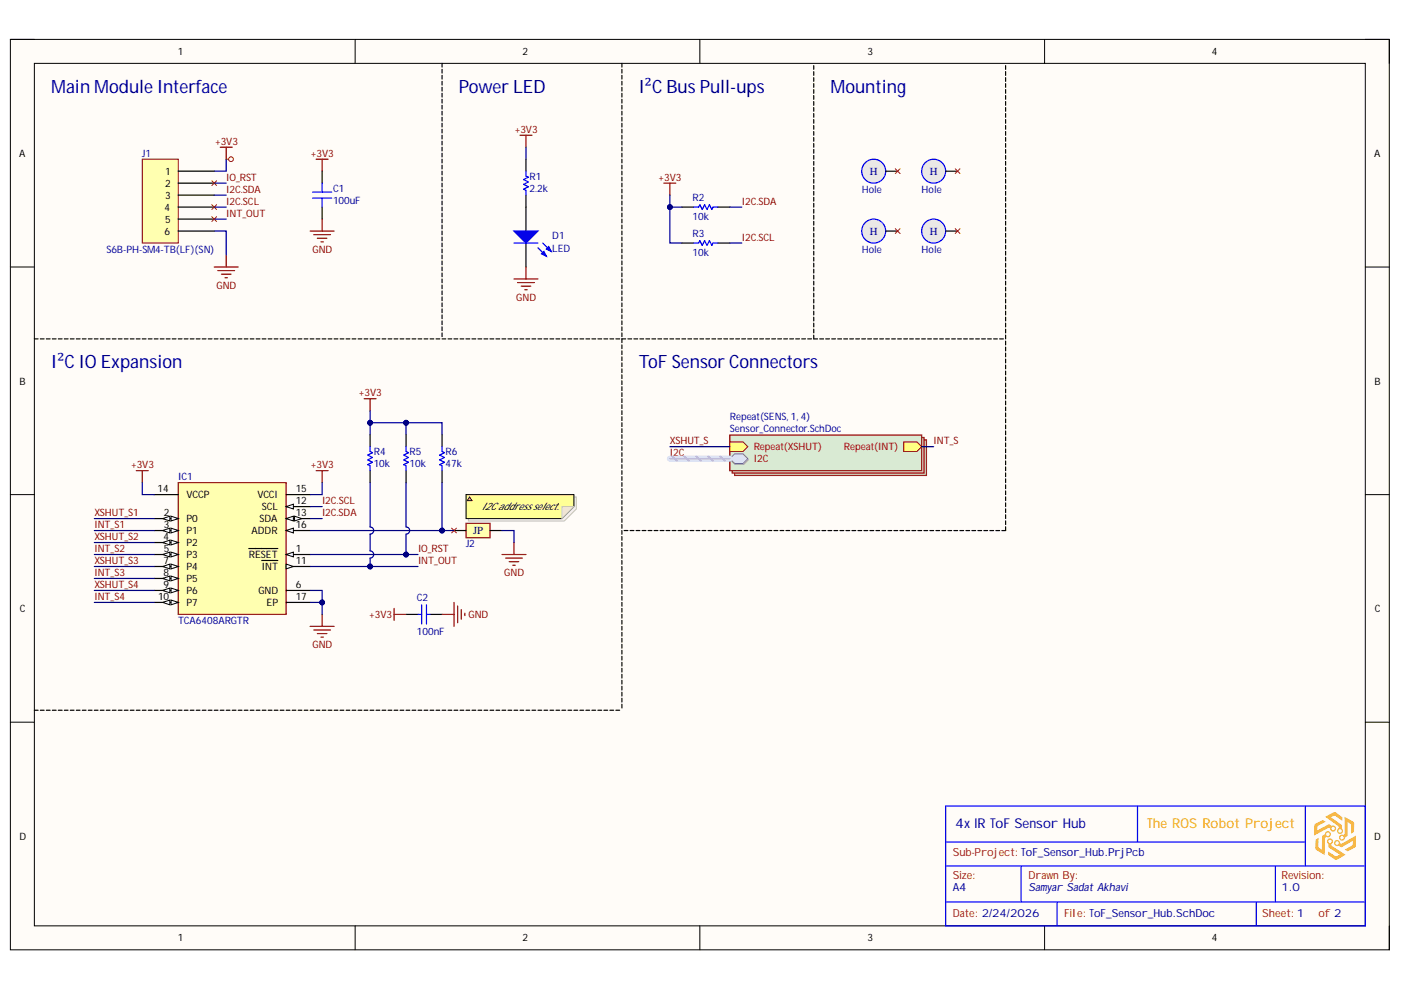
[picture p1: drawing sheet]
# Altium project ToF_Sensor_Hub.PrjPcb
MainProjectName: The ROS Robot Project
1 sheet, 17 parts. Net scope: hierarchical (ports join the sheet entries above them; power ports are global).
Board file: ToF_Sensor_Hub.PcbDoc

## Sheet ToF_Sensor_Hub.SchDoc: 4x IR ToF Sensor Hub
size A4; DrawnBy: Samyar Sadat Akhavi; Revision: 1.0; SheetNumber: 1; SheetTotal: 2

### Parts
?  (no value)  (graphical)
C1  100uF  [MURATA CAP GRM31C 1206_3216]
C2  100nF  [CAP_SMD_603]
D1  LED  [LED 0805_2012 RED]
Hole1  Hole  [Hole_2mm]  (no BOM)
Hole2  Hole  [Hole_2mm]  (no BOM)
Hole3  Hole  [Hole_2mm]  (no BOM)
Hole4  Hole  [Hole_2mm]  (no BOM)
IC1  TCA6408ARGTR  [QFN50P300X300X100-17N-D]
J1  S6B-PH-SM4-TB(LF)(SN)  [JST S6B-PH-SM4-TB]
J2  Jumper Pad  [Jumper Pad]  (value not drawn)  (no BOM)
R1  2.2k  [RES_0603]
R2  10k  [RES_0603]
R3  10k  [RES_0603]
R4  10k  [RES_0603]
R5  10k  [RES_0603]
R6  47k  [RES_0603]

### Sub-sheets
Repeat(SENS, 1, 4) = Sensor_Connector.SchDoc (file not in this document): I2C (harness I2C), Repeat(XSHUT) (in), Repeat(INT) (out)

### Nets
+3V3: C1.2 C2.2 IC1.14(VCCP) IC1.15(VCCI) J1.1 R1.1 R2.1 R3.1 R4.2 R5.2 R6.2
GND: C1.1 C2.1 D1.2(K) IC1.6(GND) IC1.17(EP) J1.6 J2.2
I2C.SCL: IC1.12(SCL) J1.4 R3.2
I2C.SDA: IC1.13(SDA) J1.3 R2.2
INT_OUT: IC1.11(~{INT}) J1.5 R4.1
INT_S1: IC1.3(P1)
INT_S2: IC1.5(P3)
INT_S3: IC1.8(P5)
INT_S4: IC1.10(P7)
IO_RST: IC1.1(~{RESET}) J1.2 R5.1
XSHUT_S1: IC1.2(P0)
XSHUT_S2: IC1.4(P2)
XSHUT_S3: IC1.7(P4)
XSHUT_S4: IC1.9(P6)
NetD1_1: D1.1(A) R1.2
NetIC1_16: IC1.16(ADDR) J2.1 R6.1

Not connected (* = marked no-connect by the designer): Hole1 1*; Hole2 1*; Hole3 1*; Hole4 1*

### Buses and harness runs
harness I2C = sheet Repeat(SENS, 1, 4)/I2C

### Layout directives
rule Supply Nets [Voltage = 3.300]: +3V3

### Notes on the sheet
- Main Module Interface
- Power LED
- I²C Bus Pull-ups
- Mounting
- I²C IO Expansion
- ToF Sensor Connectors
- (near J2) I2C address select.
